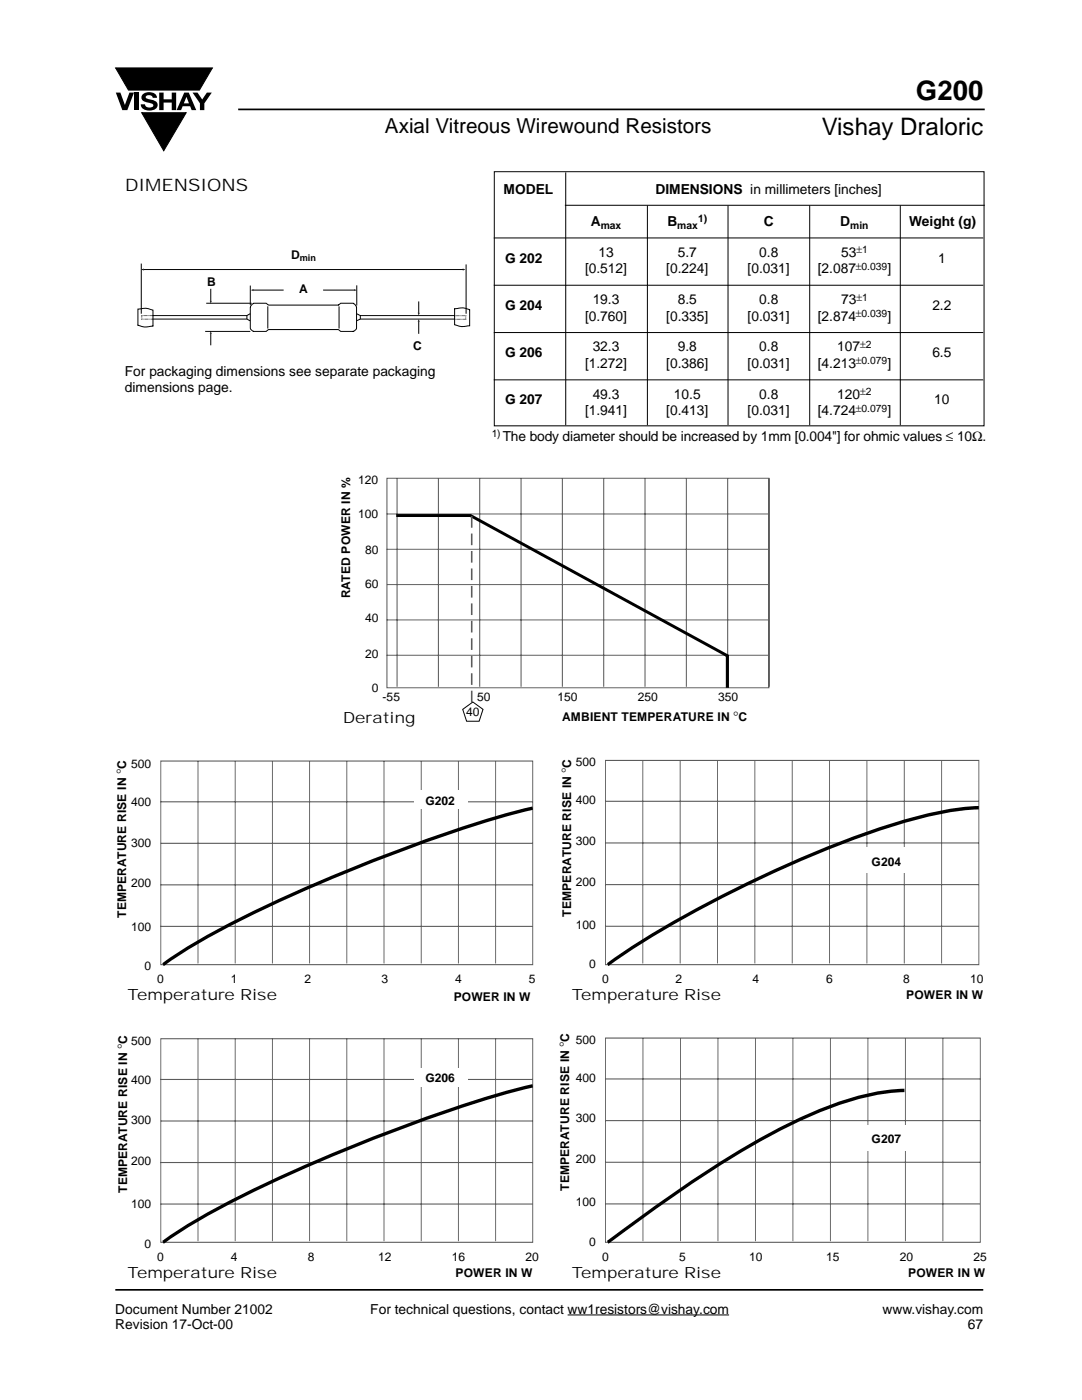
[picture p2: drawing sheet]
<svg xmlns="http://www.w3.org/2000/svg" width="216mm" height="279mm" viewBox="0 0 216 279" stroke-linecap="round" stroke-linejoin="round" font-family="sans-serif">
<path d="M47.5 21.8h149M23 257.4h173.2" fill="none" stroke="#000" stroke-width=".34"/>
<g fill="#000">
<path d="M26.9 18.5h.9v3.5h-.9zM31.8 18.5h.8v1.3h1.7v-1.3h.8v3.5h-.8v-1.5h-1.7v1.5h-.8zM23.1 18.5h.9l.9 2.4 .9-2.4h.9l-1.3 3.5h-1zM28.5 18.8a2.01 2.01 0 0 1 2.7 .3l.1 .4h-.8a.76 .76 0 0 0-.7-.5 .76 .76 0 0 0-.7 .4l.2 .3 1 .2a1.05 1.05 0 0 1 1.1 1 1.05 1.05 0 0 1-1 1.1 1.67 1.67 0 0 1-2.3-1.2h.8a.92 .92 0 0 0 .8 .7 .92 .92 0 0 0 .9-.5 1.26 1.26 0 0 0-1.2-.5l-.3-.1a.9 .9 0 0 1-.8-.7 .9 .9 0 0 1 .2-.9zM38.4 18.5h1l.9 1.4 1-1.4h1l-1.5 2.1v1.4h-.9v-1.4z"/>
<path d="M36.8 18.5h.9l1.5 3.5h-1l-.3-.8h-1.5l-.3 .8h-.9zM37.2 19.3l-.5 1.3h1z"/>
</g>
<path d="M23.1 13.6h19.3l-2.6 4.4h-14.2zM28.3 22.5h8.9l-4.5 7.6z" fill="#000" stroke="#000" stroke-width=".2"/>
<g fill="none" stroke="#000" stroke-width=".2">
<path d="M98.6 34.3h97.8v50.7h-97.8zM112.9 34.4v50.5M28.2 52.6v10M28.6 53.8h63.8M42.1 57.6v2.5M49.9 57v3.9M50.5 57.9h6.1M64.5 57.9h6.3M71.2 57v4M93 52.8v9.8M98.5 47.5h97.7M98.5 56.9h97.7"/>
<path d="M112.7 41h83.8M129.2 41v43.9M145.3 41v43.9M161.6 41v43.9M179.6 41v43.9M27.4 64.9l.5 .1a4.6 4.6 0 0 0 2.7 .1M27.5 64.9v-3.2l.8-.1a3.3 3.3 0 0 1 2.2 .3v3.2M30.5 63.7h18.8l.6 .3M30.5 63h-2.2v.7h2.3M40.9 66.1h9M41.2 60.5h9M42.1 66.5v2.4"/>
<path d="M49.3 63v.7M49.9 62.6l-.6 .4h-18.8M49.9 61.3v4.2l.3 .4 .5 .2M50.5 60.5h2.6l.5 .4h14.1M50.5 66.1h2.6l.5-.3h13.9l.5 .3h2.6M50.6 60.6l-.4 .3-.2 .4M53.4 61.1v4.5M67.7 61.1v4.5M70.5 60.6l.4 .3 .2 .4M70.6 60.5h-2.6l-.5 .4M71.1 61.3v4.2l-.2 .4-.5 .2M71.2 62.6l.7 .4h18.8"/>
<path d="M71.9 62.9v.8M83.6 60.2v2.3M83.6 64.1v2.5M90.6 63h2.3v.7h-2.2M90.6 61.6l1-.1a3.3 3.3 0 0 1 2.2 .3M90.7 63.7h-18.8l-.7 .3M90.7 61.6v3.2l.4 .1a4.6 4.6 0 0 0 2.6 .1v-3.2M98.5 66.4h97.7M98.5 75.8h97.7M113.3 262.4h32.2"/>
</g>
<g fill="#000">
<path d="M28.2 53.8l.5-.2-.1 .2 .1 .2z" fill-rule="evenodd"/>
<path d="M50.1 57.9l.5-.2-.1 .2 .1 .2z" fill-rule="evenodd"/>
<path d="M70.6 57.7l.6 .2-.6 .2 .2-.2z" fill-rule="evenodd"/>
<path d="M92.3 53.6l.6 .2-.6 .2 .1-.2z" fill-rule="evenodd"/>
<path d="M41.8 60l.3 .1 .2-.1-.2 .6z" fill-rule="evenodd"/>
<path d="M42.1 66.1l.2 .6-.2-.2-.3 .2z" fill-rule="evenodd"/>
<path d="M83.3 62.4l.3 .1 .2-.1-.2 .6z" fill-rule="evenodd"/>
<path d="M83.6 63.7l.2 .6-.2-.2-.3 .2z" fill-rule="evenodd"/>
</g>
<g fill="none" stroke="#5b5b5b" stroke-width=".2">
<path d="M32.1 151.9h74.2v40.6h-74.2zM39.5 151.9v40.4M46.9 151.9v40.4M54.4 151.9v40.4M61.8 151.9v40.4M69.2 151.9v40.4M76.6 151.9v40.4M84 151.9v40.4M91.5 151.9v40.4M98.9 151.9v40.4M32.1 160h74.2M32.1 176.6h74.2"/>
<path d="M32.1 168.3h74.2M32.1 184.9h74.1"/>
</g>
<path d="M106.3 161.3a273.2 273.2 0 0 0-40.9 14.2 197.2 197.2 0 0 0-30.8 15.6l-2.1 1.4" fill="none" stroke="#000" stroke-width=".62" stroke-linecap="butt"/>
<path d="M82.6 157.7h10.7v3.8h-10.7z" fill-rule="evenodd" fill="#fff"/>
<g fill="none" stroke="#5b5b5b" stroke-width=".2">
<path d="M120.8 159.9h74.5M120.8 151.8h74.5v40.7h-74.5zM128.3 151.8v40.5M135.7 151.8v40.5M143.2 151.8v40.5M150.6 151.8v40.5M158.1 151.8v40.5M165.5 151.8v40.5M173 151.8v40.5M180.4 151.8v40.5M187.9 151.8v40.5M120.8 176.5h74.5"/>
<path d="M120.8 168.2h74.5M120.8 184.9h74.4"/>
</g>
<path d="M195.3 161.2a65.9 65.9 0 0 0-17.2 3.4 235.1 235.1 0 0 0-54.8 26.4l-2 1.5" fill="none" stroke="#000" stroke-width=".62" stroke-linecap="butt"/>
<path d="M171.6 169.1h10.8v5h-10.8z" fill-rule="evenodd" fill="#fff"/>
<g fill="none" stroke="#5b5b5b" stroke-width=".2">
<path d="M77.2 95.4h76.2v41.9h-76.2zM79.2 95.4v41.7M87.5 95.4v41.7M95.7 95.4v41.7M104 95.4v41.7M112.2 95.4v41.7M120.5 95.4v41.7M128.7 95.4v41.7M137 95.4v41.7M145.2 95.4v41.7M153.4 95.4v41.7M77.2 102.6h76.2"/>
<path d="M77.2 109.6h76.2M77.2 116.7h76.2M77.2 123.7h76.2M77.2 130.8h76.1M32.1 215.4h74.2M32.1 207.3h74.2v40.6h-74.2zM39.5 207.3v40.4M46.9 207.3v40.4M54.4 207.3v40.4M61.8 207.3v40.4M69.2 207.3v40.4M76.6 207.3v40.4"/>
<path d="M84 207.3v40.4M91.5 207.3v40.4M98.9 207.3v40.4M32.1 232h74.2M32.1 223.7h74.2M32.1 240.3h74.1"/>
</g>
<path d="M79.1 102.9h14.8l51.2 28v6.4" fill="none" stroke="#000" stroke-width=".6" stroke-linecap="butt"/>
<path d="M94.1 103v37.5" fill="none" stroke="#5b5b5b" stroke-width=".3" stroke-dasharray="2.4 1.2" stroke-linecap="butt"/>
<path d="M106.3 216.7a273.1 273.1 0 0 0-40.9 14.2 197.2 197.2 0 0 0-30.8 15.6l-2.1 1.4" fill="none" stroke="#000" stroke-width=".62" stroke-linecap="butt"/>
<path d="M82.6 213.1h10.7v3.8h-10.7z" fill-rule="evenodd" fill="#fff"/>
<g fill="none" stroke="#5b5b5b" stroke-width=".2">
<path d="M120.8 215.3h74.8M120.8 207.2h74.8v40.7h-74.8zM128.3 207.2v40.5M135.8 207.2v40.5M143.3 207.2v40.5M150.7 207.2v40.5M158.2 207.2v40.5M165.7 207.2v40.5M173.2 207.2v40.5M180.7 207.2v40.5M188.1 207.2v40.5M120.8 232h74.8"/>
<path d="M120.8 223.6h74.8M120.8 240.3h74.7"/>
</g>
<path d="M180.5 217.6a52.8 52.8 0 0 0-20.2 5.5 196.9 196.9 0 0 0-32.8 20.2l-6.2 4.6" fill="none" stroke="#000" stroke-width=".62" stroke-linecap="butt"/>
<path d="M171.6 224.5h10.8v5h-10.8z" fill-rule="evenodd" fill="#fff"/>
<path d="M92.3 141.6l2.1-1.5 2 1.5-.8 2.3h-2.5z" fill="none" stroke="#000" stroke-width=".2"/>
<text font-size="5.5" x="182.8" y="20">G200</text>
<text font-size="4.8" x="164" y="27">Vishay Draloric</text>
<text font-size="4.1" x="76.8" y="26.6">Axial Vitreous Wirewound Resistors</text>
<text font-size="3.4" x="25" y="38.1">DIMENSIONS</text>
<g font-size="3.1">
<text x="68.5" y="144.2">Derating</text>
<text x="25.5" y="199.5">Temperature Rise</text>
<text x="114.1" y="199.5">Temperature Rise</text>
<text x="25.5" y="255">Temperature Rise</text>
<text x="114.1" y="255">Temperature Rise</text>
</g>
<g font-size="2.7">
<text x="100.5" y="38.7">MODEL</text>
<text x="130.8" y="38.7">DIMENSIONS in millimeters [inches]</text>
<text x="117.9" y="45.1">A</text>
<text x="133.2" y="45.1">B</text>
<text x="152.4" y="45.1">C</text>
<text x="167.7" y="45.1">D</text>
<text x="181.4" y="45.1">Weight (g)</text>
<text x="100.8" y="52.5">G 202</text>
<text x="119.4" y="51.3">13</text>
<text x="135.2" y="51.3">5.7</text>
<text x="151.5" y="51.3">0.8</text>
<text x="167.8" y="51.3">53</text>
<text x="187.2" y="52.6">1</text>
<text x="116.7" y="54.6">[0.512]</text>
<text x="133" y="54.6">[0.224]</text>
<text x="149.2" y="54.6">[0.031]</text>
<text x="163.2" y="54.6">[2.087</text>
<text x="177.1" y="54.6">]</text>
<text x="100.8" y="61.8">G 204</text>
<text x="116.7" y="64">[0.760]</text>
<text x="118.3" y="60.7">19.3</text>
<text x="133" y="64">[0.335]</text>
<text x="135.2" y="60.7">8.5</text>
<text x="149.2" y="64">[0.031]</text>
<text x="151.5" y="60.7">0.8</text>
<text x="163.2" y="64">[2.874</text>
<text x="167.8" y="60.7">73</text>
<text x="177.1" y="64">]</text>
<text x="186" y="61.9">2.2</text>
<text x="100.8" y="71.2">G 206</text>
<text x="118.3" y="70.1">32.3</text>
<text x="135.2" y="70.1">9.8</text>
<text x="151.5" y="70.1">0.8</text>
<text x="167.1" y="70.1">107</text>
<text x="186" y="71.3">6.5</text>
<text x="24.9" y="75">For packaging dimensions see separate packaging</text>
<text x="116.7" y="73.4">[1.272]</text>
<text x="133" y="73.4">[0.386]</text>
<text x="149.2" y="73.4">[0.031]</text>
<text x="163.2" y="73.4">[4.213</text>
<text x="177.1" y="73.4">]</text>
<text x="24.9" y="78.3">dimensions page.</text>
<text x="100.8" y="80.5">G 207</text>
<text x="116.7" y="82.8">[1.941]</text>
<text x="118.3" y="79.6">49.3</text>
<text x="133" y="82.8">[0.413]</text>
<text x="134.5" y="79.6">10.5</text>
<text x="149.2" y="82.8">[0.031]</text>
<text x="151.5" y="79.6">0.8</text>
<text x="163.2" y="82.8">[4.724</text>
<text x="167.1" y="79.6">120</text>
<text x="177.1" y="82.8">]</text>
<text x="186.4" y="80.6">10</text>
<text x="100.3" y="88">The body diameter should be increased by 1mm [0.004&quot;] for ohmic values ≤ 10Ω.</text>
<text x="146.3" y="143.9">°</text>
<text x="25.2" y="154.5" transform="rotate(-90 25.2 154.5)">°</text>
<text x="113.9" y="154.2" transform="rotate(-90 113.9 154.2)">°</text>
<text x="25.4" y="209.3" transform="rotate(-90 25.4 209.3)">°</text>
<text x="113.6" y="208.9" transform="rotate(-90 113.6 208.9)">°</text>
<text x="23" y="262.2">Document Number 21002</text>
<text x="73.9" y="262.2">For technical questions, contact ww1resistors@vishay.com</text>
<text x="176.1" y="262.2">www.vishay.com</text>
<text x="23" y="265.3">Revision 17-Oct-00</text>
<text x="193.1" y="265.3">67</text>
</g>
<g font-size="2.4">
<text x="58.1" y="51.6">D</text>
<text x="41.3" y="57">B</text>
<text x="59.7" y="58.5">A</text>
<text x="82.4" y="69.8">C</text>
<text x="71.5" y="96.6">120</text>
<text x="71.5" y="103.4">100</text>
<text x="72.8" y="110.5">80</text>
<text x="69.9" y="119.4" transform="rotate(-90 69.9 119.4)">RATED POWER IN %</text>
<text x="72.8" y="117.3">60</text>
<text x="72.8" y="124.2">40</text>
<text x="72.8" y="131.3">20</text>
<text x="74.2" y="138.1">0</text>
<text x="76.4" y="139.9">-55</text>
<text x="93" y="143">40</text>
<text x="95.2" y="139.9">50</text>
<text x="111.2" y="139.9">150</text>
<text x="112.2" y="143.9">AMBIENT TEMPERATURE IN</text>
<text x="127.3" y="139.9">250</text>
<text x="143.3" y="139.9">350</text>
<text x="147.3" y="143.9">C</text>
<text x="25.2" y="153.5" transform="rotate(-90 25.2 153.5)">C</text>
<text x="26.1" y="153.2">500</text>
<text x="113.9" y="153.2" transform="rotate(-90 113.9 153.2)">C</text>
<text x="114.9" y="152.9">500</text>
<text x="26.1" y="160.9">400</text>
<text x="84.9" y="160.6">G202</text>
<text x="114.9" y="160.5">400</text>
<text x="26.1" y="169">300</text>
<text x="114.9" y="168.6">300</text>
<text x="173.9" y="172.8">G204</text>
<text x="26.1" y="177.1">200</text>
<text x="114.9" y="176.7">200</text>
<text x="25.2" y="183.2" transform="rotate(-90 25.2 183.2)">TEMPERATURE RISE IN</text>
<text x="26.1" y="185.7">100</text>
<text x="113.9" y="182.9" transform="rotate(-90 113.9 182.9)">TEMPERATURE RISE IN</text>
<text x="114.9" y="185.4">100</text>
<text x="28.8" y="193.6">0</text>
<text x="31.4" y="196.2">0</text>
<text x="46.1" y="196.2">1</text>
<text x="60.8" y="196.2">2</text>
<text x="76.1" y="196.2">3</text>
<text x="90.8" y="196.2">4</text>
<text x="105.5" y="196.2">5</text>
<text x="117.5" y="193.2">0</text>
<text x="120.1" y="196.2">0</text>
<text x="134.8" y="196.2">2</text>
<text x="150.2" y="196.2">4</text>
<text x="164.9" y="196.2">6</text>
<text x="180.2" y="196.2">8</text>
<text x="193.6" y="196.2">10</text>
<text x="90.5" y="199.8">POWER IN W</text>
<text x="180.8" y="199.4">POWER IN W</text>
<text x="25.4" y="208.3" transform="rotate(-90 25.4 208.3)">C</text>
<text x="26.1" y="208.7">500</text>
<text x="113.6" y="207.9" transform="rotate(-90 113.6 207.9)">C</text>
<text x="114.9" y="208.3">500</text>
<text x="114.9" y="215.9">400</text>
<text x="26.1" y="216.3">400</text>
<text x="84.9" y="216">G206</text>
<text x="26.1" y="224.4">300</text>
<text x="114.9" y="224">300</text>
<text x="26.1" y="232.5">200</text>
<text x="114.9" y="232.1">200</text>
<text x="173.9" y="228.2">G207</text>
<text x="25.4" y="238.1" transform="rotate(-90 25.4 238.1)">TEMPERATURE RISE IN</text>
<text x="113.6" y="237.7" transform="rotate(-90 113.6 237.7)">TEMPERATURE RISE IN</text>
<text x="26.1" y="241.1">100</text>
<text x="114.9" y="240.8">100</text>
<text x="28.8" y="249">0</text>
<text x="31.4" y="251.6">0</text>
<text x="46.1" y="251.6">4</text>
<text x="61.5" y="251.6">8</text>
<text x="75.5" y="251.6">12</text>
<text x="90.2" y="251.6">16</text>
<text x="104.9" y="251.6">20</text>
<text x="117.5" y="248.6">0</text>
<text x="120.1" y="251.6">0</text>
<text x="135.5" y="251.6">5</text>
<text x="149.5" y="251.6">10</text>
<text x="164.9" y="251.6">15</text>
<text x="179.6" y="251.6">20</text>
<text x="194.3" y="251.6">25</text>
<text x="90.9" y="254.8">POWER IN W</text>
<text x="181.2" y="254.8">POWER IN W</text>
</g>
<g font-size="2.1">
<text x="119.9" y="45.8">max</text>
<text x="135.2" y="45.8">max</text>
<text x="139.3" y="44.4">1)</text>
<text x="169.7" y="45.8">min</text>
<text x="170.8" y="53.8">±0.039</text>
<text x="170.9" y="50.6">±1</text>
<text x="170.9" y="60">±1</text>
<text x="170.8" y="63.3">±0.039</text>
<text x="171.6" y="69.4">±2</text>
<text x="170.8" y="72.7">±0.079</text>
<text x="170.8" y="82.2">±0.079</text>
<text x="171.6" y="78.9">±2</text>
<text x="98.1" y="87.3">1)</text>
</g>
<text font-size="1.8" x="59.8" y="52.2">min</text>
</svg>
